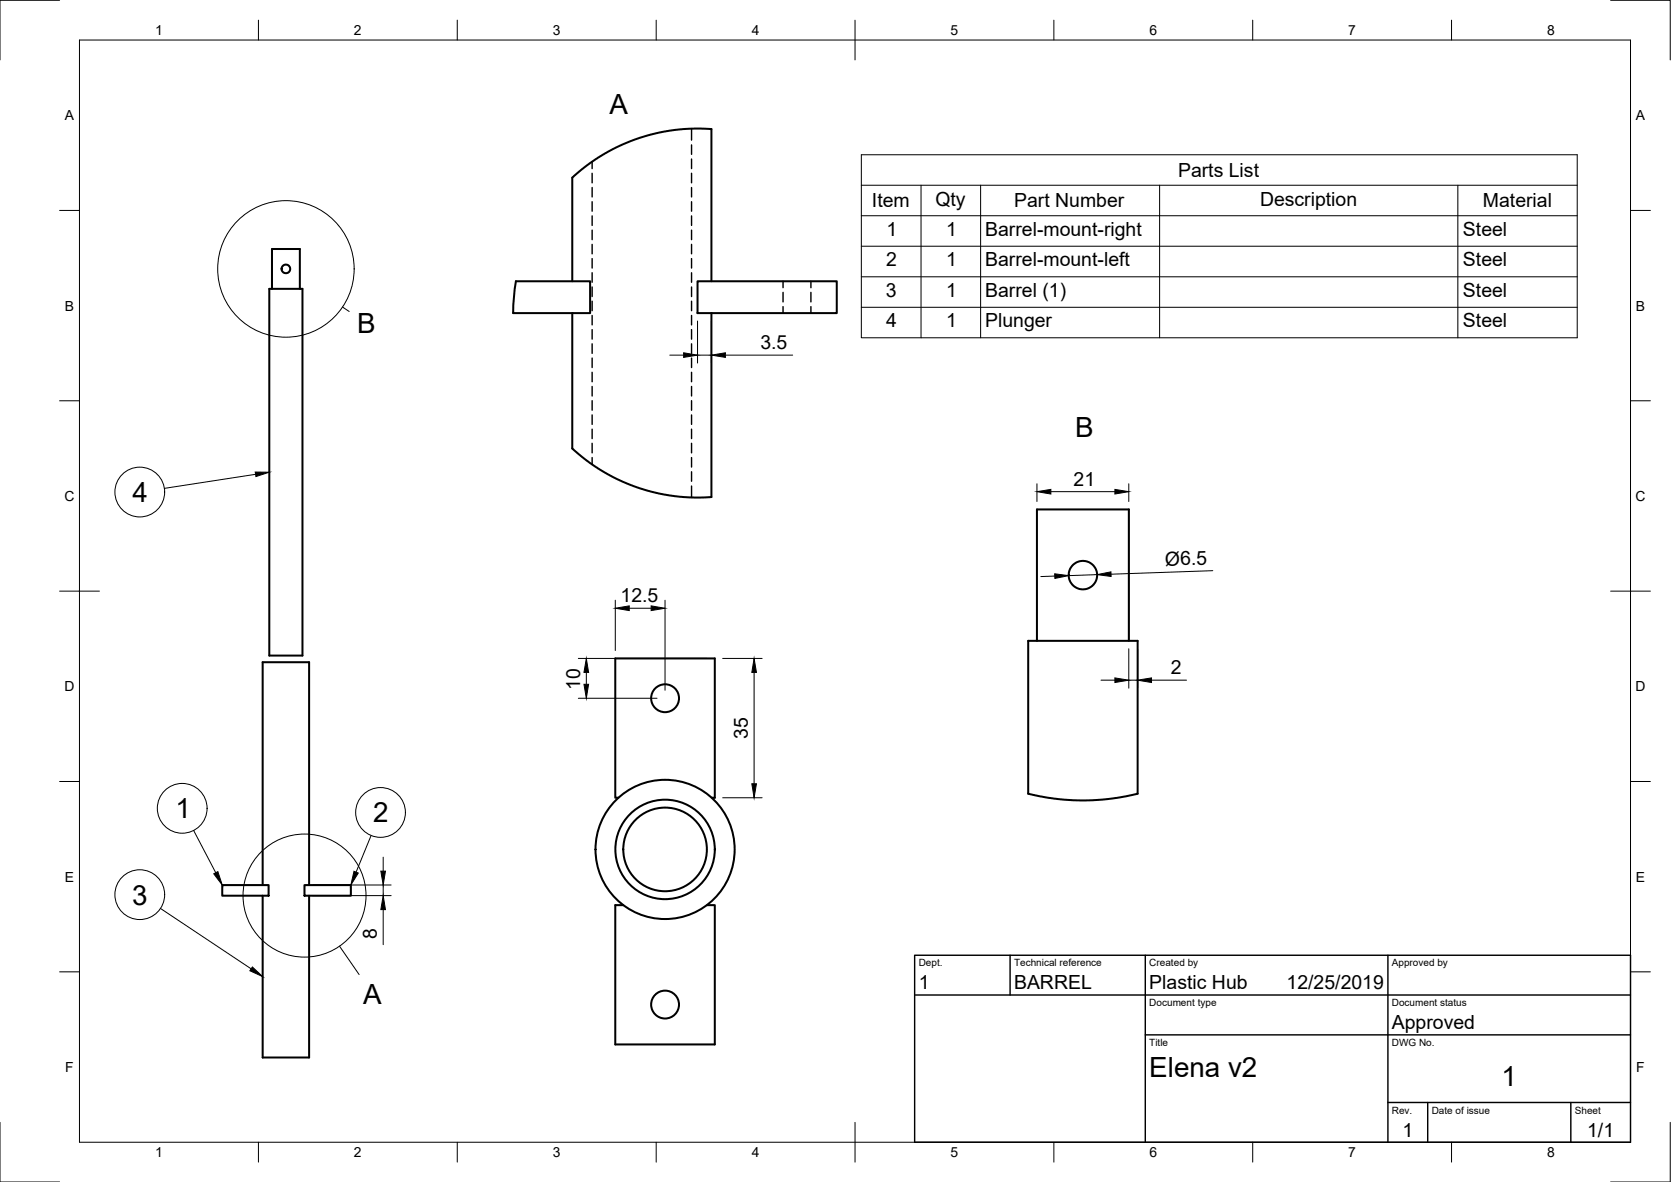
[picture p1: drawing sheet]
<svg xmlns="http://www.w3.org/2000/svg" width="420mm" height="297mm" viewBox="0 0 420 297" stroke-linecap="round" stroke-linejoin="round" font-family="sans-serif">
<!-- layer: Visible -->
<g fill="none" stroke="#000" stroke-width=".51">
<path d="M67.7 72.6h8.4v92.1h-8.4zM68.4 72.6v-10h7v10M129.7 70.7h18.7v8h-19.4M129.7 70.7l-.5 3.5-.2 4.5M143.9 70.7v-26.1l2.9-2.5 3.7-2.5 3.6-2.1 4.6-2.1 4.3-1.4 4.1-1 4-.5 3.5-.2 4.3 .1v38.3M143.9 78.7v34l2.9 2.5 3.7 2.6 3.6 2.1 4.6 2 4.3 1.5 4.1 .9 4 .5 3.5 .2 4.3-.1v-46.2M175.4 70.7h35v8h-35zM258.5 161h27.5v38.5l-6.6 1.2-6.5 .5-2.9-.1-4.8-.4-6.7-1.2zM260.7 161v-33h23.1v33M155.5 200.5h-.8v-35h25v35h-.8M55.9 222.4h11.6v2.7h-11.6zM66 222.4v-56h11.7v56"/>
<path d="M66 225.1v40.7h11.7v-40.7M76.6 222.4h11.6v2.7h-11.6zM156.7 227.5h-2v35h25v-35h-2"/>
<circle cx="71.9" cy="67.6" r="1.08"/>
<circle cx="272.3" cy="144.5" r="3.6"/>
<circle cx="167.2" cy="175.5" r="3.5"/>
<circle cx="167.2" cy="213.5" r="12.5"/>
<circle cx="167.2" cy="213.5" r="10.5"/>
<circle cx="167.2" cy="213.5" r="17.5"/>
<circle cx="167.2" cy="252.5" r="3.5"/>
</g>
<!-- layer: Hidden -->
<g fill="none" stroke="#000" stroke-width=".36">
<path d="M173.9 32.3v2.9M173.9 36.4v2.4M173.9 40v2.4M148.9 40.6v1.8M148.9 43.5v2.4M148.9 47.1v2.4M148.9 50.7v2.4M148.9 54.3v2.3M148.9 57.8v2.4M173.9 43.5v2.4M173.9 47.1v2.4M173.9 50.7v2.4"/>
<path d="M173.9 54.3v2.3M173.9 57.8v2.4M148.9 61.4v2.4M148.9 65v2.4M148.9 68.5v2.4M148.9 72.1v2.4M148.9 75.7v2.4M148.9 79.3v2.3M173.9 61.4v2.4M173.9 65v2.4M173.9 68.5v2.4M173.9 72.1v2.4"/>
<path d="M173.9 75.7v2.4M173.9 79.3v2.3M196.9 77.1v1.6M196.9 70.7v1.6M196.9 73.5v2.4M203.9 77.1v1.6M203.9 70.7v1.6M203.9 73.5v2.4M148.9 82.8v2.4M148.9 86.4v2.4M148.9 90v2.4M148.9 93.6v2.3"/>
<path d="M148.9 97.1v2.4M173.9 82.8v2.4M173.9 86.4v2.4M173.9 90v2.4M173.9 93.6v2.3M173.9 97.1v2.4M148.9 100.7v2.4M148.9 104.3v2.3M148.9 107.9v2.3M148.9 111.4v2.4M148.9 115v1.7M173.9 100.7v2.4"/>
<path d="M173.9 104.3v2.3M173.9 107.9v2.3M173.9 111.4v2.4M173.9 115v2.4M173.9 118.6v2.3M173.9 122.1v2.9"/>
</g>
<!-- layer: Border -->
<g fill="none" stroke="#000" stroke-width=".25">
<path d="M15 .1h-15v15M20 10.1h390v276.9h-390zM65 5.1v5M115 5.1v5M165 5.1v5M215 5.1v10M265 5.1v5M315 5.1v5M365 5.1v5M405 .1h15v15M15 52.9h5M410 52.9h5"/>
<path d="M15 100.7h5M410 100.7h5M15 148.6h10M405 148.6h10M15 196.4h5M410 196.4h5M15 244.2h5M410 244.2h5M0 282.1v14.9h15M65 287v5M115 287v5M165 287v5"/>
<path d="M215 282.1v9.9M265 287v5M315 287v5M365 287v5M420 282.1v14.9h-15"/>
</g>
<!-- layer: BOM -->
<g fill="none" stroke="#000" stroke-width=".25">
<path d="M216.6 38.9h180v46h-180zM216.6 46.6h180M216.6 54.2h180M231.6 46.6v38.3M246.6 46.6v38.3M291.6 46.6v38.3M366.6 46.6v38.3M216.6 61.9h180M216.6 69.6h180M216.6 77.2h180M64.3 119.2l-23 3.5M48.7 208.7l5.6 10.6"/>
<path d="M93.3 210l-3.8 9.2M40.3 228.3l22.8 15.2"/>
<circle cx="35.1" cy="123.7" r="6.3"/>
<circle cx="45.8" cy="203.1" r="6.3"/>
<circle cx="95.7" cy="204.2" r="6.3"/>
<circle cx="35.1" cy="224.8" r="6.3"/>
</g>
<path d="M64.2 118.6l3.5 .1-3.4 1.1zM53.7 219.6l1.1-.6 1.1 3.4zM89 219l1.1 .4-1.9 3zM63.5 243l2.5 2.4-3.2-1.4z" fill="#000" stroke="#000" stroke-width=".25"/>
<!-- layer: Dimensions -->
<g fill="none" stroke="#000" stroke-width=".25">
<path d="M168.4 89.2h3.5M175.4 80.7v10.5M175.4 89.2h3.5M178.9 80.7v10.5M182.4 89.2h16.9M260.7 121.6v4.4M264.2 123.6h16.1M283.8 121.6v4.4M154.7 150.8v12.7M158.2 152.9h5.5M167.2 150.8v22.7M265.2 144.8l-3.5 .1"/>
<path d="M275.8 144.4l-7.1 .3M304.9 143.4l-25.5 .9M145.4 175.5h19.8M145.4 165.5h32.3M147.4 169v3M181.7 165.5h9.9M189.6 169v28M276.8 170.9h3.5M283.8 163v9.9M283.8 170.9h2.2M286 163v9.9M289.5 170.9h8.8"/>
<path d="M96.4 215.4v3.5M181.7 200.5h9.9M78.5 222.4h19.8M78.5 225.1h19.8M96.4 222.4v2.7M96.4 228.6v8.8"/>
</g>
<g fill="#000" stroke="#000" stroke-width=".25">
<path d="M171.9 88.7l3.5 .5-3.5 .6zM178.9 89.2l3.5-.5v1.1zM260.7 123.6l3.5-.6v1.1zM280.3 123l3.5 .6-3.5 .5zM154.7 152.9l3.5-.6v1.1zM163.7 152.3l3.5 .6-3.5 .5zM265.2 144.2l3.5 .5-3.5 .7zM275.8 144.4l3.5-.7 .1 1.2zM146.8 172h1.2l-.6 3.5zM147.4 165.5l.6 3.5h-1.2zM189.6 165.5l.6 3.5h-1.2zM280.3 170.4l3.5 .5-3.5 .6z"/>
<path d="M286 170.9l3.5-.5v1.1zM189 197h1.2l-.6 3.5zM95.8 218.9h1.1l-.5 3.5zM96.4 225.1l.5 3.5h-1.1z"/>
</g>
<!-- layer: Annotations -->
<g fill="none" stroke="#000" stroke-width=".25">
<path d="M86.1 77.2l1.7 1.1M85.4 237.8l4.9 7.1"/>
<circle cx="71.9" cy="67.6" r="17.2"/>
<circle cx="76.6" cy="225.1" r="15.5"/>
</g>
<!-- layer: TitleBlock -->
<path d="M230 240.1h180v46.9h-180zM230 250h180M254 240.1v9.9M288 240.1v46.9M349 240.1v46.9M288 260.1h122M349 277.1h61M359 277.1v9.9M395 277.1v9.9" fill="none" stroke="#000" stroke-width=".36"/>
<g font-size="7">
<text x="153.3" y="28.6">A</text>
<text x="89.8" y="83.7">B</text>
<text x="270.4" y="109.8">B</text>
<text x="33.3" y="126.2">4</text>
<text x="44.1" y="205.6">1</text>
<text x="93.8" y="206.7">2</text>
<text x="33.2" y="227.3">3</text>
<text x="91.3" y="252.2">A</text>
<text x="289" y="270.6">Elena v2</text>
<text x="377.5" y="273">1</text>
</g>
<g font-size="4.9">
<text x="296.2" y="44.4">Parts List</text>
<text x="219.2" y="52.1">Item</text>
<text x="235.2" y="51.7">Qty</text>
<text x="255" y="52.1">Part Number</text>
<text x="316.8" y="51.7">Description</text>
<text x="372.9" y="52.1">Material</text>
<text x="222.9" y="59.2">1</text>
<text x="237.9" y="59.2">1</text>
<text x="247.7" y="59.2">Barrel-mount-right</text>
<text x="367.9" y="59.3">Steel</text>
<text x="222.8" y="66.9">2</text>
<text x="237.9" y="66.9">1</text>
<text x="247.7" y="67">Barrel-mount-left</text>
<text x="367.9" y="67">Steel</text>
<text x="222.7" y="74.6">3</text>
<text x="237.9" y="74.6">1</text>
<text x="247.7" y="74.6">Barrel (1)</text>
<text x="367.9" y="74.6">Steel</text>
<text x="222.8" y="82.2">4</text>
<text x="237.9" y="82.2">1</text>
<text x="247.7" y="82.2">Plunger</text>
<text x="367.9" y="82.3">Steel</text>
<text x="191.2" y="87.7">3.5</text>
<text x="269.9" y="122.1">21</text>
<text x="293" y="142.2" transform="rotate(-2 293 142.2)">Ø6.5</text>
<text x="156" y="151.3">12.5</text>
<text x="145.9" y="173.3" transform="rotate(-90 145.9 173.3)">10</text>
<text x="294.4" y="169.4">2</text>
<text x="188" y="185.7" transform="rotate(-90 188 185.7)">35</text>
<text x="94.8" y="236.1" transform="rotate(-90 94.8 236.1)">8</text>
<text x="231" y="248.5">1</text>
<text x="255" y="248.5">BARREL</text>
<text x="289" y="248.5">Plastic Hub</text>
<text x="323.5" y="248.5">12/25/2019</text>
<text x="350" y="258.6">Approved</text>
<text x="352.6" y="285.7">1</text>
<text x="399.1" y="285.7">1/1</text>
</g>
<g font-size="3.5">
<text x="39" y="8.8">1</text>
<text x="89" y="8.8">2</text>
<text x="139" y="8.8">3</text>
<text x="189" y="8.8">4</text>
<text x="239" y="8.8">5</text>
<text x="289" y="8.8">6</text>
<text x="339" y="8.8">7</text>
<text x="389" y="8.8">8</text>
<text x="16.3" y="30.2">A</text>
<text x="411.3" y="30.2">A</text>
<text x="16.3" y="78">B</text>
<text x="411.3" y="78">B</text>
<text x="16.2" y="125.9">C</text>
<text x="411.2" y="125.9">C</text>
<text x="16.2" y="173.7">D</text>
<text x="411.2" y="173.7">D</text>
<text x="16.3" y="221.6">E</text>
<text x="411.3" y="221.6">E</text>
<text x="16.4" y="269.4">F</text>
<text x="411.4" y="269.4">F</text>
<text x="39" y="290.8">1</text>
<text x="89" y="290.8">2</text>
<text x="139" y="290.8">3</text>
<text x="189" y="290.8">4</text>
<text x="239" y="290.8">5</text>
<text x="289" y="290.8">6</text>
<text x="339" y="290.8">7</text>
<text x="389" y="290.8">8</text>
</g>
<g font-size="2.5">
<text x="231" y="242.9">Dept.</text>
<text x="255" y="242.9">Technical reference</text>
<text x="289" y="242.9">Created by</text>
<text x="350" y="242.9">Approved by</text>
<text x="289" y="252.8">Document type</text>
<text x="350" y="252.8">Document status</text>
<text x="289" y="262.9">Title</text>
<text x="350" y="262.9">DWG No.</text>
<text x="350" y="279.9">Rev.</text>
<text x="360" y="279.9">Date of issue</text>
<text x="396" y="279.9">Sheet</text>
</g>
</svg>
